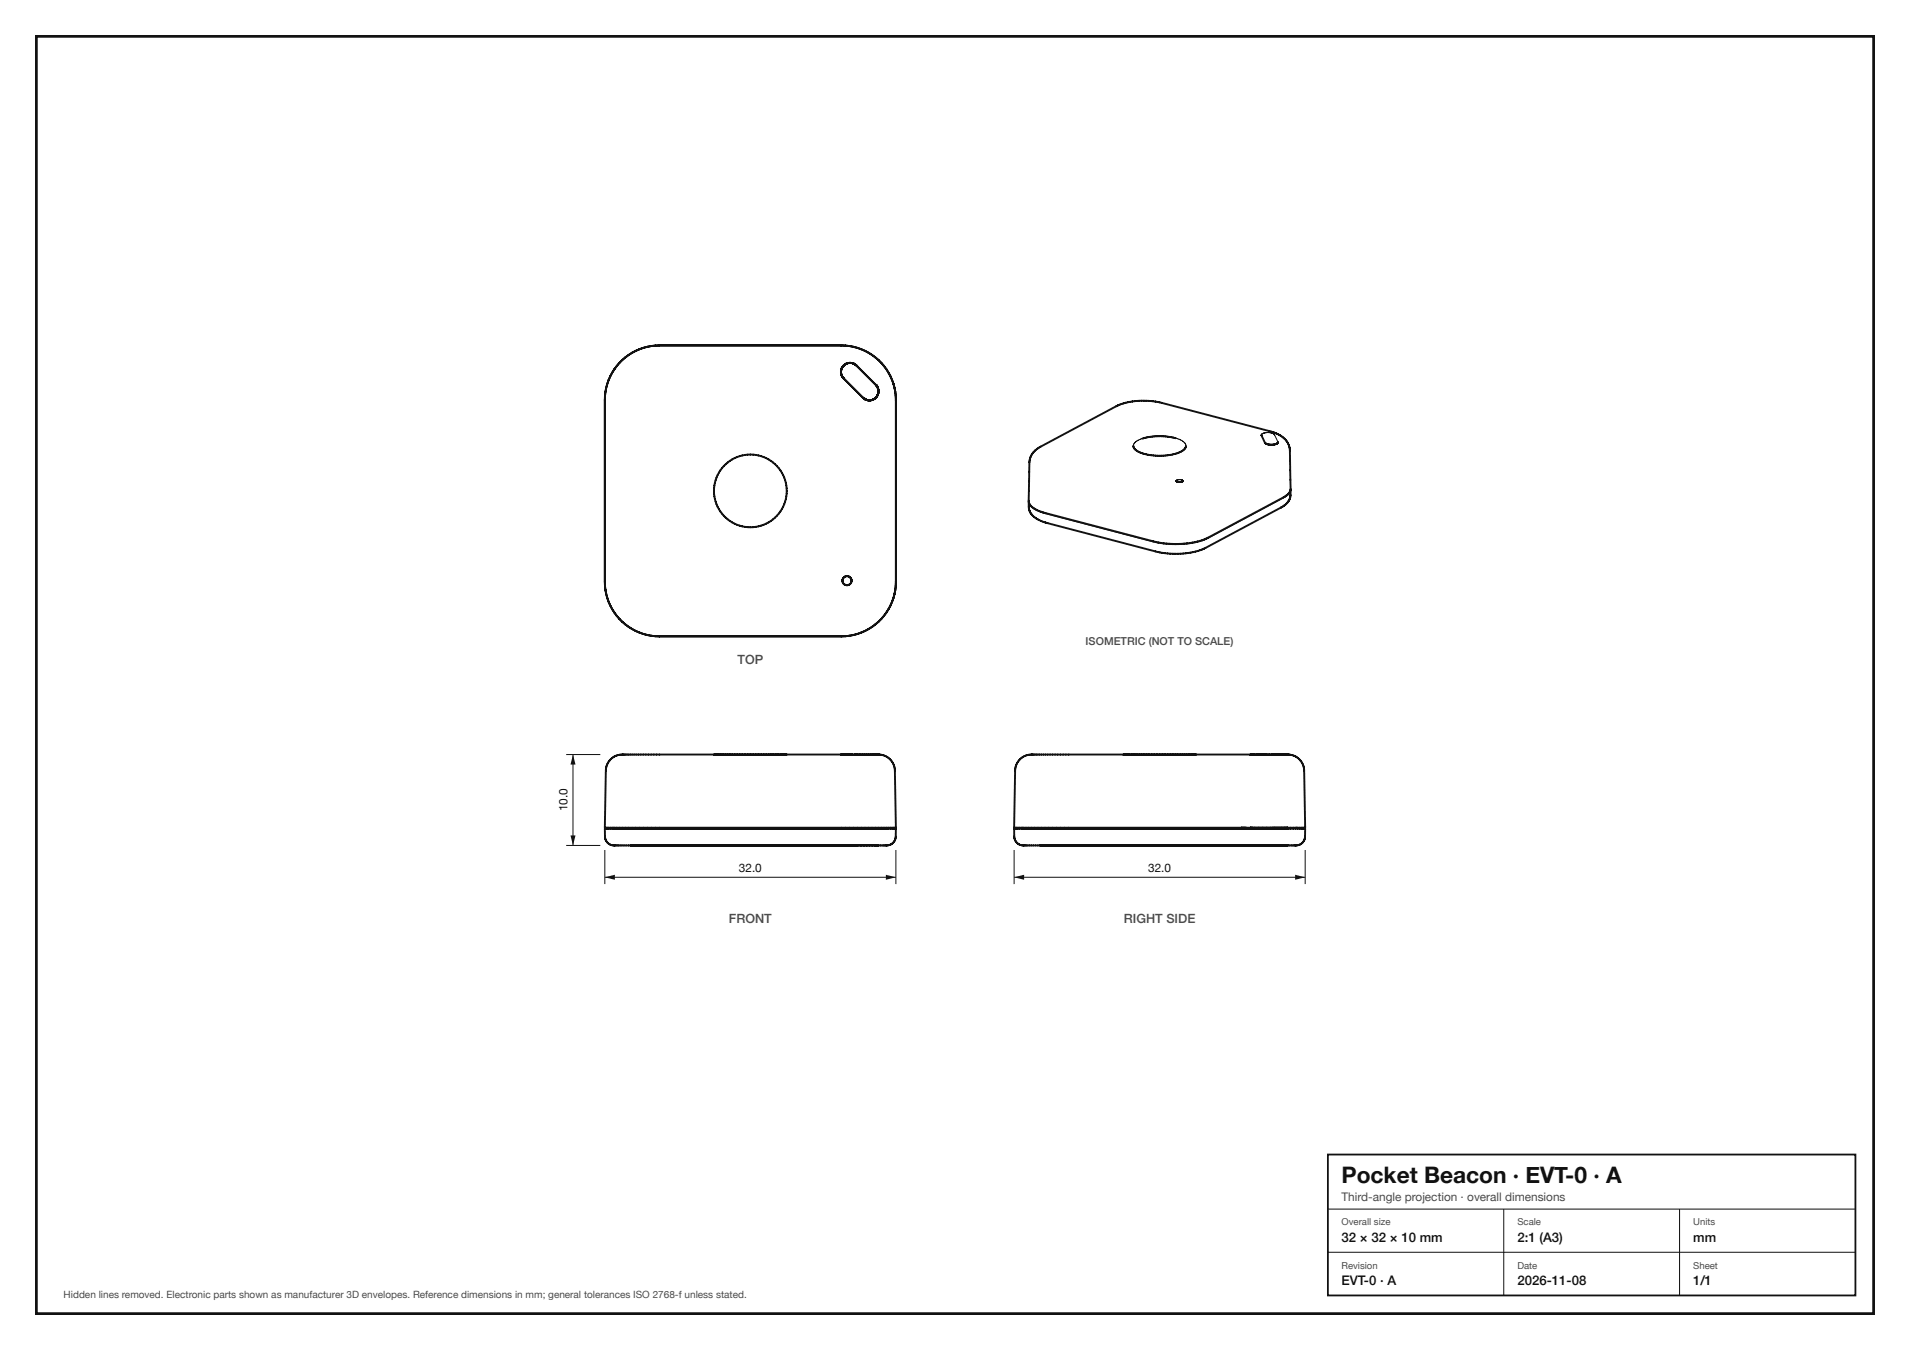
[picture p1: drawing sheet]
<svg xmlns="http://www.w3.org/2000/svg" width="420mm" height="297mm" viewBox="0 0 420 297" stroke-linecap="round" stroke-linejoin="round" font-family="sans-serif">
<path d="M8 8h404v281h-404z" fill="none" stroke="#111" stroke-width=".6"/>
<g fill="none" stroke="#111" stroke-width=".22">
<path d="M185.5 80.4a2.01 2.01 0 0 1 2.8 0l4.3 4.3a2 2 0 0 1 0 2.8 2 2 0 0 1-2.8 0l-4.3-4.3a1.99 1.99 0 0 1 0-2.8zM157 166h16M184.9 166h8.2M185.2 166h.1M187.3 166h.1M133 182.3h1.9M133 182.1h64M133 187v7.5M133 193h64M138.6 186h54.6M195 182.3h.1M195.4 182.3h1.6"/>
<path d="M197 187v7.5"/>
<circle cx="186.2" cy="127.7" r="1"/>
</g>
<g fill="none" stroke="#111" stroke-width=".42">
<path d="M136.2 79.8a12 12 0 0 1 8.8-3.8h40a12 12 0 0 1 12 12v40a12 12 0 0 1-12 12h-40a12 12 0 0 1-12-12v-40a12 12 0 0 1 3.2-8.2zM186.3 79.9l-.2 .1M186.3 79.9h.1M186.4 79.9h-.1M186.5 79.9h-.2M186.5 79.9h-.1M186.6 79.9h-.2M186.6 79.9h-.1M186.6 79.9h.1M186.7 79.9h-.1M186.8 79.8h.2M186.8 79.8l-.2 .1"/>
<path d="M186.8 79.8l-.1 .1M186.9 79.8l-.2 .1M186.9 79.8h-.1M186.9 79.8h.1M187 79.8l.2 .1M187.2 79.9h.1M187.3 79.9h.1M187.3 79.9h.2M187.4 79.9h.2M187.4 79.9h.1M187.5 79.9l.2 .1M187.5 79.9l.1 .1"/>
<path d="M187.6 79.9l.1 .1M187.6 79.9v.1M187.6 80h.1M184.9 81.9v.2M184.9 81.7v.4M184.9 81.6v.3M184.9 82.1h.1M184.9 82.1l.1 .1M184.9 81.6v.1M185 81.5l-.1 .2M185 81.5l-.1 .1M185 82.2v.2"/>
<path d="M185 81.5h.1M185 82.2h.1M185 81.4v.1M185 81.3v.2M185 82.4v.1M185 82.4h.1M185 81.3v.1M185 81.2v.2M185 81.2v.1M185 82.5l.1 .1M185 81.2h.1M185 82.5h.1"/>
<path d="M185.1 81.1l-.1 .2M185.1 81.1l-.1 .1M185.1 81l-.1 .2M185.1 82.6l.1 .2M185.1 81v.1M185.1 82.6v.1M185.1 81h.1M185.2 82.8v.1M185.2 80.9l-.1 .1M185.2 82.8h.1M185.2 80.8l-.1 .2M185.2 80.8v.1"/>
<path d="M185.2 82.9l.1 .1M185.2 80.8h.1M185.2 82.9h.1M185.3 80.7l-.1 .1M185.3 80.6l-.1 .2M185.3 83l.1 .1M185.3 80.6v.1M185.3 83h.1M185.4 80.6l-.1 .1M185.4 80.6h-.1M185.4 83.1h.1M185.4 80.5l-.1 .1"/>
<path d="M185.4 83.1l4.5 4.5M185.4 80.5v.1M185.5 80.5l-.1 .1M185.5 80.5h-.1M185.5 80.4l-.1 .1M185.5 80.4v.1M185.6 80.4l-.1 .1M185.6 80.4h-.1M185.6 80.3l-.1 .1M185.6 80.3v.1M185.7 80.3l-.1 .1M185.7 80.3h-.1"/>
<path d="M185.7 80.2l-.1 .1M185.7 80.2v.1M185.8 80.2l-.1 .1M185.8 80.2h-.1M185.9 80.1l-.2 .1M185.9 80.1l-.1 .1M185.9 80.1h.1M186 80.1h-.1M186.1 80l-.2 .1M186.1 80l-.1 .1M186.1 80h.1M187.7 80l.2 .1"/>
<path d="M187.7 80h.1M187.7 80l.3 .1M187.9 80.1h.1M188 80.1l.1 .1M188 80.1h.1M188.1 80.2l.1 .1M188.1 80.2h.1M188.2 80.3l.1 .1M188.2 80.3h.1M188.3 80.4l4.4 4.4M188.3 80.4l.2 .2M189.9 87.6h.1"/>
<path d="M189.9 87.6l.1 .1M190 87.7h.1M190 87.7l.1 .1M190.1 87.8h.1M190.2 87.8h.1M190.2 87.8l.2 .1M190.3 87.9h.1M190.4 87.9l.1 .1M190.5 88h.1M190.5 88h.2M190.6 88h.1M190.6 88h.2"/>
<path d="M190.7 88h.1M190.8 88l.3 .1M190.8 88h.1M190.8 88l.1 .1M190.9 88.1h.1M190.9 88.1h.2M191.1 88.1h.1M191.1 88.1h.3M191.4 88.1h-.3M191.4 88.1h.1M191.5 88l-.1 .1M191.5 88h.1"/>
<path d="M191.6 88h-.1M191.7 88h-.2M191.7 88h-.1M191.8 88h-.2M191.8 88h-.1M191.8 88h.1M191.9 87.9l-.1 .1M192 87.9l-.2 .1M192 87.9h-.1M192.1 87.9h-.2M192.1 87.9h-.1M192.2 87.8l-.1 .1"/>
<path d="M192.2 87.8l-.2 .1M192.2 87.8h.1M192.3 87.7l-.1 .1M192.3 87.7h.1M192.4 84.5l.1 .1M192.4 87.6l-.1 .1M192.5 87.5l-.2 .2M192.5 87.5l-.1 .1M192.6 87.5l-.2 .1M192.6 87.4l-.1 .1M192.6 87.4v.1M192.7 84.8h.1"/>
<path d="M192.7 87.4l-.1 .1M192.7 84.8l.1 .1M192.7 87.4h-.1M192.7 87.3l-.1 .1M192.8 84.9l.1 .1M192.8 84.9h.1M192.8 87.3l-.1 .1M192.8 87.3h-.1M192.8 87.2l-.1 .1M192.8 87.2v.1M192.8 85h.1M192.9 85v.1"/>
<path d="M192.9 87.1l-.1 .2M192.9 87.1l-.1 .1M192.9 87l-.1 .2M192.9 85.1l.1 .2M192.9 87v.1M192.9 85.1h.1M193 87h-.1M193 87l-.1 .1M193 85.3v.1M193 86.9l-.1 .1M193 86.9v.1M193 86.7v.2"/>
<path d="M193 85.4l.1 .2M193 86.7v.3M193 85.4h.1M193 85.4l.1 .1M193.1 85.5v.1M193.1 85.5v.2M193.1 86.6l-.1 .1M193.1 85.6v.1M193.1 86.5l-.1 .4M193.1 86.5v.1M193.1 85.7l.1 .2M193.1 86.4v.1"/>
<path d="M193.1 85.7h.1M193.1 85.7l.1 .1M193.1 86.4v.2M193.1 86.4h.1M193.2 86.3l-.1 .1M193.2 85.8v.2M193.2 85.8v.1M193.2 85.9v.2M193.2 86v.3M193.2 86.3h.1M193.2 86v.1M193.2 86.1v.2"/>
<path d="M134.2 167.1l1.3-.9 1.3-.2h56.4a3.6 3.6 0 0 1 3.6 3.5l.2 12.6h-64l.2-12.8 .4-1.3zM185.2 166h.1M186.8 166h.1M187.3 166h.1M188.1 166h-.1M192.7 166h.1M193.1 166h.4M193.1 166h.1M193.1 166h.2M133 182.3h64v1.7a2.01 2.01 0 0 1-2 2h-60a2.01 2.01 0 0 1-2-2zM144.6 186h.1M144.8 186h.1"/>
<path d="M152.8 186h.1M172.8 186h.1M180.8 186h.1M181 186h.1"/>
<circle cx="165" cy="108" r="8"/>
<circle cx="186.2" cy="127.7" r="1"/>
</g>
<g fill="#111">
<path d="M133 193l2.2-.6v1.1z"/>
<path d="M194.8 192.4l2.2 .6-2.2 .5z"/>
</g>
<path d="M124.5 166h7.5M126 166v20M124.5 186h7.5" fill="none" stroke="#111" stroke-width=".22"/>
<g fill="#111">
<path d="M126 166l.5 2.2h-1.1z"/>
<path d="M125.4 183.8h1.1l-.5 2.2z"/>
</g>
<g fill="none" stroke="#111" stroke-width=".22">
<path d="M247 166h16M274.9 166h1.4M278.5 166h3.9M283.1 166h.1M283.2 166h.1M223 182.3h1.6M223 182.1h1.6M223 187v7.5M223 193h64M224.8 182.1h60.4M224.9 182.3h.1M228.6 186h54.6"/>
<path d="M272.1 182.3h.5M274.9 182.3h8.3M281.2 186h.1M283.2 182.3h.1M285.4 182.3h1.6M285.4 182.1h1.6M287 187v7.5"/>
</g>
<path d="M224.2 167.1l1.3-.9 1.3-.2h56.4a3.6 3.6 0 0 1 3.6 3.5l.2 12.6h-64l.2-12.8 .4-1.3zM276.7 166h.2M278.2 166h-.1M282.8 166h.1M283.1 166h.3M283.3 166h-.2h.3M223 182.3h64v1.7a2.01 2.01 0 0 1-2 2h-60a2.01 2.01 0 0 1-2-2zM281.2 186h.1M283.2 182.3h.1" fill="none" stroke="#111" stroke-width=".42"/>
<g fill="#111">
<path d="M223 193l2.2-.6v1.1z"/>
<path d="M284.8 192.4l2.2 .6-2.2 .5z"/>
</g>
<g fill="none" stroke="#111" stroke-width=".22">
<path d="M249.2 98.1a2.61 2.61 0 0 1 2.3-1.7 11.9 11.9 0 0 1 8.7 .8l.5 .4 .1 .5M277.4 95.7h.1M277.4 95.6v.1M277.4 95.6h.1M277.5 95.5l-.1 .1M280.1 95.5l-1.5-.3-1.1 .3M280.1 95.5h.1M280.2 95.5l.8 1.8M258.7 105.8h.1M258.7 105.7v.1M258.7 105.7h.1M258.8 105.7h-.1"/>
<path d="M258.8 105.6v.1M258.8 105.6h.1M259.5 105.5h.1M259.6 105.5l-.8 .1M259.6 105.5h.1M259.7 105.5h.1M259.7 105.5l.2 .1M259.9 105.6h.1M260 105.6h.1M260 105.6v.1M260 105.7h.1M260.1 105.7h.1"/>
<path d="M260.1 105.7v.1M260.1 105.8h.1M283.8 107.7a2.44 2.44 0 0 1-1.6 1.8l-16.6 8.9a19.1 19.1 0 0 1-12 .8l-23.7-6.2a5.3 5.3 0 0 1-3.6-2.2l-.1-.5"/>
</g>
<g fill="none" stroke="#111" stroke-width=".42">
<path d="M227.6 99.1l1.1-.8 16.7-8.9a15.4 15.4 0 0 1 10.1-.8l23.7 6.3a5 5 0 0 1 4.4 4.3l.2 8.4a2.48 2.48 0 0 1-1.6 1.8l-16.6 8.9a19.3 19.3 0 0 1-12 .8l-23.7-6.2a4.5 4.5 0 0 1-3.7-2.5l.2-8.8 .3-1.3zM249.2 98.1a2.42 2.42 0 0 0 2.1 1.7 12.3 12.3 0 0 0 8.9-.7l.4-.5 .2-.5M258.6 96.4a14 14 0 0 0-7.4 .1M277.4 95.7l.8 1.7M278.2 97.4h.1M281 97.3l-.4 .4-.8 .1-1.1-.1-.5-.3M281 97.3h.1M258.7 105.8h.1M258.7 105.8v.1M258.7 105.9h.1M258.8 105.9l.3 .1M258.8 105.9l.1 .1"/>
<path d="M259.1 106h.1M259.5 106h.1M259.8 106h-.6M259.9 106h-.1M260 106h-.1M260 105.9v.1M260.1 105.9h-.1M260.1 105.9h.1M260.1 105.8h.1M260.1 105.8v.1M283.8 107.7v1.2a3.1 3.1 0 0 1-1.7 2.5l-17 9.1a17.1 17.1 0 0 1-11 .8l-23.7-6.2a5.1 5.1 0 0 1-4.1-2.9l-.1-1.9"/>
</g>
<path d="M292 254h116v31h-116z" fill="#fff" stroke="#111" stroke-width=".4"/>
<path d="M292 266h116M292 275.5h116M330.7 266v19M369.3 266v19" fill="none" stroke="#111" stroke-width=".22"/>
<text font-size="5" fill="#111" x="295" y="260.2">Pocket Beacon · EVT-0 · A</text>
<g font-size="2.9" fill="#111">
<text x="295" y="273.2">32 × 32 × 10 mm</text>
<text x="333.7" y="273.2">2:1 (A3)</text>
<text x="372.3" y="273.2">mm</text>
<text x="295" y="282.7">EVT-0 · A</text>
<text x="333.7" y="282.7">2026-11-08</text>
<text x="372.3" y="282.7">1/1</text>
</g>
<g font-size="2.8" fill="#4a4a4a">
<text x="162.2" y="146">TOP</text>
<text x="160.3" y="203">FRONT</text>
<text x="247.1" y="203">RIGHT SIDE</text>
</g>
<g font-size="2.6" fill="#111">
<text x="124.8" y="178.5" transform="rotate(-90 124.8 178.5)">10.0</text>
<text x="162.5" y="191.8">32.0</text>
<text x="252.5" y="191.8">32.0</text>
</g>
<text font-size="2.6" fill="#4a4a4a" x="295" y="264.2">Third-angle projection · overall dimensions</text>
<text font-size="2.4" fill="#4a4a4a" x="238.7" y="142">ISOMETRIC (NOT TO SCALE)</text>
<text font-size="2.2" fill="#4a4a4a" x="14" y="285.5">Hidden lines removed. Electronic parts shown as manufacturer 3D envelopes. Reference dimensions in mm; general tolerances ISO 2768-f unless stated.</text>
<g font-size="2.1" fill="#4a4a4a">
<text x="295" y="269.6">Overall size</text>
<text x="333.7" y="269.6">Scale</text>
<text x="372.3" y="269.6">Units</text>
<text x="295" y="279.1">Revision</text>
<text x="333.7" y="279.1">Date</text>
<text x="372.3" y="279.1">Sheet</text>
</g>
</svg>
